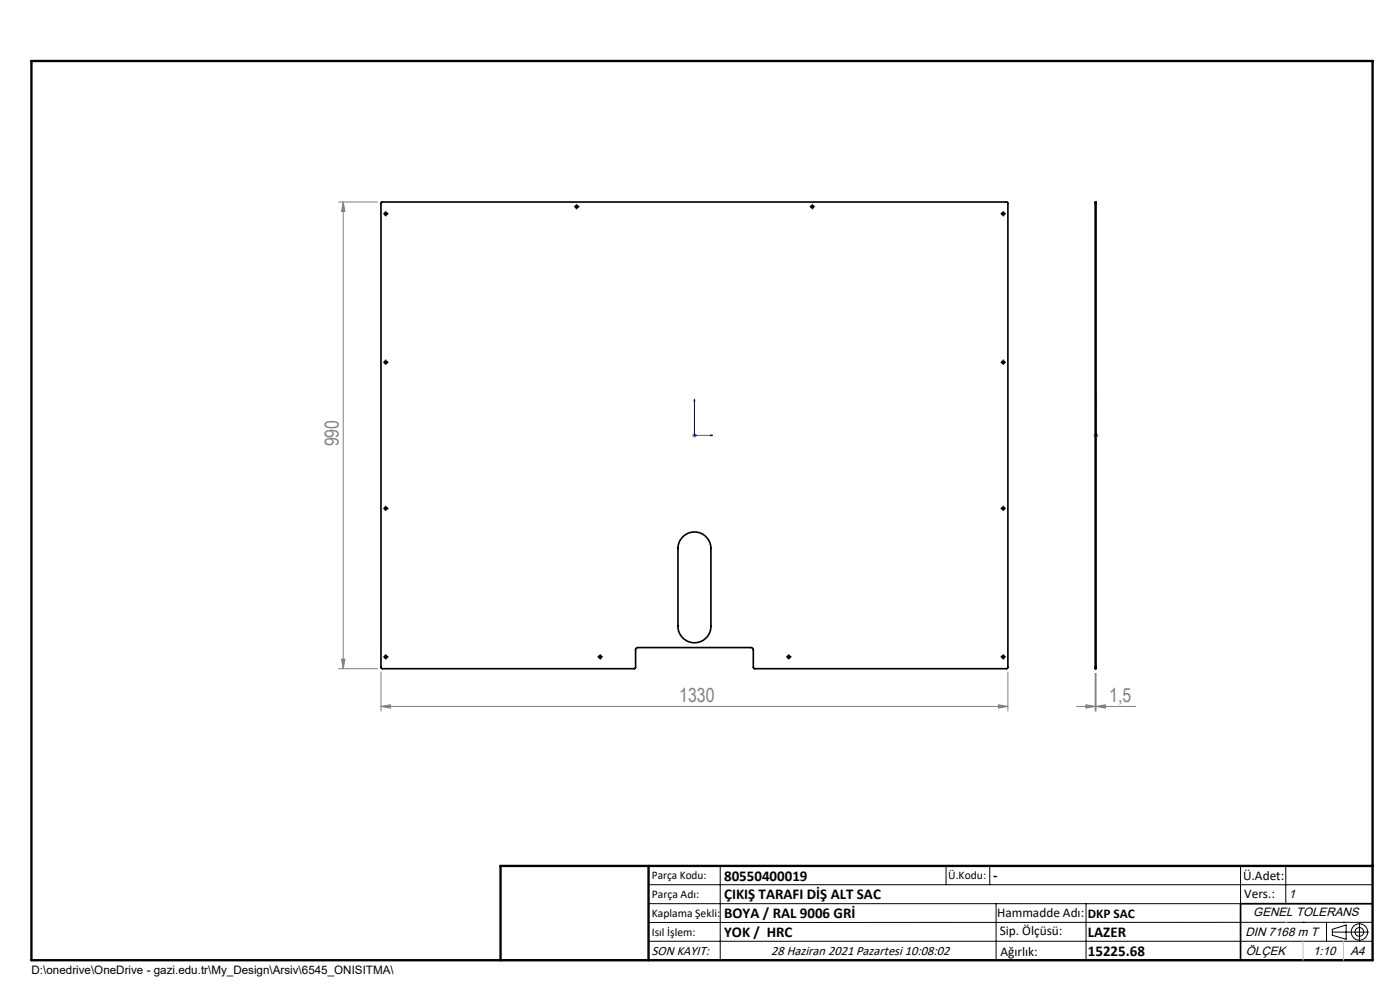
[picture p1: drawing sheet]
<svg xmlns="http://www.w3.org/2000/svg" width="297mm" height="210mm" viewBox="0 0 297 210" stroke-linecap="round" stroke-linejoin="round" font-family="sans-serif">
<g fill="none" stroke="#000" stroke-width=".21">
<path d="M81.6 45.4h.5M81.8 45.1v.5M122.1 43.8h.5M122.3 43.6v.5M172.1 43.8h.5M172.3 43.6v.5M212.6 45.4h.5M212.8 45.1v.5M81.6 76.9h.5M81.8 76.6v.5M212.6 76.9h.5M212.8 76.6v.5"/>
<path d="M81.6 107.8h.5M81.8 107.6v.5M212.6 107.8h.5M212.8 107.6v.5M81.6 139.3h.5M81.8 139.1v.5M127.1 139.3h.5M127.3 139.1v.5M167.1 139.3h.5M167.3 139.1v.5M212.6 139.3h.5M212.8 139.1v.5"/>
<path d="M137.6 187.7h153.6M137.6 191.7h153.6M137.6 199.7h153.6M152.8 183.7v20M200.7 183.7v4M210 183.7v4M211.3 191.7v12M230.4 191.7v12M263.2 183.7v20M272.8 183.7v8M276.4 195.6h.1M281.4 195.6v4.1"/>
<path d="M282.6 197.7h7.8M282.6 197.1l3-.9v3l-3-.8zM285 195.6h.1M288.4 195.8v3.8M291.2 195.6l-153.6 .1"/>
<circle cx="288.4" cy="197.7" r="1.74"/>
<circle cx="288.4" cy="197.7" r=".93"/>
</g>
<path d="M147.3 84.7l.1 .3h-.2zM147.3 84.7v7.6h3.9M150.8 92.2l.4 .1-.4 .2zM232.5 92.2v.3zM232.5 84.7v.3v-.3M232.5 92.3h.1M232.5 84.7v7.6" fill="none" stroke="#00f" stroke-width=".21"/>
<g fill="none" stroke="#808080" stroke-width=".21">
<path d="M71.8 42.9h8.3M72.8 42.9l.4 2h-.7zM72.8 42.9v98.9M146.8 92.3h1M147 92l.7 .7M147.3 91.9v.9M147.7 92l-.7 .7M232 92.3h1M232.2 92l.7 .7M232.5 91.9v.9M232.9 92l-.7 .7M72.5 139.8h.7l-.4 2z"/>
<path d="M71.8 141.8h8.3M80.8 149.9l2-.4v.7zM80.8 142.5v8.3M80.8 149.9h133M211.8 149.5l2 .4-2 .3zM213.8 142.5v8.3M228.4 149.9h12.5M230.4 149.5l1.9 .4-1.9 .3zM232.3 142.8v8M232.5 149.9l2-.4v.7zM232.5 142.8v8"/>
</g>
<g fill="none" stroke="#000" stroke-width=".21" stroke-dasharray="15.2 1.3 1.3 1.3">
<path d="M81.3 45.3h.1M81.8 44.8h.1M81.8 45.8v.1M82.3 45.3h.1M121.8 43.8h.1M122.3 43.3h.1M122.3 44.3v.1M122.8 43.8h.1M171.8 43.8h.1M172.3 43.3h.1M172.3 44.3v.1M172.8 43.8h.1"/>
<path d="M212.3 45.3h.1M212.8 44.8h.1M212.8 45.8v.1M213.3 45.3h.1M81.3 76.8h.1M81.8 76.3h.1M81.8 77.3v.1M82.3 76.8h.1M212.3 76.8h.1M212.8 76.3h.1M212.8 77.3v.1M213.3 76.8h.1"/>
<path d="M81.3 107.8h.1M81.8 107.3h.1M81.8 108.3v.1M82.3 107.8h.1M212.3 107.8h.1M212.8 107.3h.1M212.8 108.3v.1M213.3 107.8h.1M81.3 139.3h.1M81.8 138.8h.1M81.8 139.8v.1M82.3 139.3h.1"/>
<path d="M126.8 139.3h.1M127.3 138.8h.1M127.3 139.8v.1M127.8 139.3h.1M166.8 139.3h.1M167.3 138.8h.1M167.3 139.8v.1M167.8 139.3h.1M212.3 139.3h.1M212.8 138.8h.1M212.8 139.8v.1M213.3 139.3h.1"/>
</g>
<path d="M291.2 191.7h-28v12M106.2 203.7h185" fill="none" stroke="#000" stroke-width=".35"/>
<path d="M6.7 12.9h284.5v190.8h-284.5zM137.6 183.7v20M291.2 183.7h-185v20" fill="none" stroke="#000" stroke-width=".5"/>
<path d="M272.8 195.6h.1M276.4 199.7v4M285 199.7v4" fill="none" stroke="#c0c0c0" stroke-width=".21"/>
<g fill="#00f">
<path d="M150.8 92.2l.4 .1-.4 .2zM147.3 84.7l.1 .3h-.2z"/>
<path d="M232.5 92.2v.3zM232.5 84.7v.3z"/>
</g>
<g fill="#808080">
<path d="M211.8 149.5l2 .4-2 .3zM80.8 149.9l2-.4v.7z"/>
<path d="M230.4 149.5l1.9 .4-1.9 .3zM232.5 149.9l2-.4v.7z"/>
<path d="M72.5 139.8h.7l-.4 2zM72.8 42.9l.4 2h-.7z"/>
</g>
<g fill="none" stroke="#000" stroke-width=".35">
<path d="M80.9 42.9h132.8v98.9h-53.6l-.3-.2v-3.8l-.4-.4h-24.2l-.4 .4v3.8l-.2 .2h-53.7zM232.3 43.1v-.2h.2v.2M232.3 43.1h.2M232.3 43.1v98.5M232.5 43.1v98.5M144.9 113.8a3.5 3.5 0 0 1 3.8-.7 3.5 3.5 0 0 1 2.1 3.2v16.5a3.5 3.5 0 0 1-3.5 3.5 3.5 3.5 0 0 1-3.5-3.5v-16.5a3.5 3.5 0 0 1 1.1-2.5zM232.3 141.6v.2h.2v-.2M232.3 141.6h.2"/>
<circle cx="81.8" cy="45.3" r=".27"/>
<circle cx="122.3" cy="43.8" r=".26"/>
<circle cx="172.3" cy="43.8" r=".26"/>
<circle cx="212.8" cy="45.3" r=".28"/>
<circle cx="81.8" cy="76.8" r=".27"/>
<circle cx="212.8" cy="76.9" r=".28"/>
<circle cx="81.8" cy="107.9" r=".27"/>
<circle cx="212.8" cy="107.9" r=".28"/>
<circle cx="81.8" cy="139.3" r=".26"/>
<circle cx="127.3" cy="139.4" r=".27"/>
<circle cx="167.3" cy="139.4" r=".27"/>
<circle cx="212.8" cy="139.4" r=".27"/>
</g>
<g font-size="4.1" fill="#808080">
<text x="71.9" y="94.7" transform="rotate(-90 71.9 94.7)">990</text>
<text x="144.1" y="148.9">1330</text>
<text x="235.3" y="148.9">1,5</text>
</g>
<g font-size="3.2">
<text x="153.6" y="186.8">80550400019</text>
<text x="153.6" y="190.8">ÇIKIŞ TARAFI DİŞ ALT SAC</text>
<text x="210.7" y="186.6">-</text>
<text x="153.6" y="194.8">BOYA / RAL 9006 GRİ</text>
<text x="153.6" y="198.8">YOK / HRC</text>
<text x="230.8" y="198.7">LAZER</text>
<text x="230.8" y="202.8">15225.68</text>
</g>
<g font-size="2.8">
<text x="263.7" y="186.7">Ü.Adet:</text>
<text x="263.9" y="190.5">Vers.:</text>
<text x="211.5" y="194.5">Hammadde Adı:</text>
<text x="230.8" y="194.7">DKP SAC</text>
<text x="138.3" y="202.6">SON KAYIT:</text>
<text x="163.6" y="202.6">28 Haziran 2021 Pazartesi 10:08:02</text>
<text x="212.1" y="198.4">Sip. Ölçüsü:</text>
<text x="212.2" y="202.7">Ağırlık:</text>
</g>
<g font-size="2.6">
<text x="273.4" y="190.4">1</text>
<text x="265.9" y="194.4">GENEL TOLERANS</text>
<text x="264.2" y="198.5">DIN 7168 m T</text>
<text x="264.3" y="202.6">ÖLÇEK</text>
<text x="278.5" y="202.6">1:10</text>
<text x="286.5" y="202.6">A4</text>
</g>
<g font-size="2.5">
<text x="138.3" y="186.4">Parça Kodu:</text>
<text x="138.3" y="190.5">Parça Adı:</text>
<text x="201.2" y="186.5">Ü.Kodu:</text>
<text x="138.3" y="194.5">Kaplama Şekli:</text>
<text x="138.3" y="198.6">Isıl İşlem:</text>
<text x="6.7" y="206.7">D:\onedrive\OneDrive - gazi.edu.tr\My_Design\Arsiv\6545_ONISITMA\</text>
</g>
</svg>
